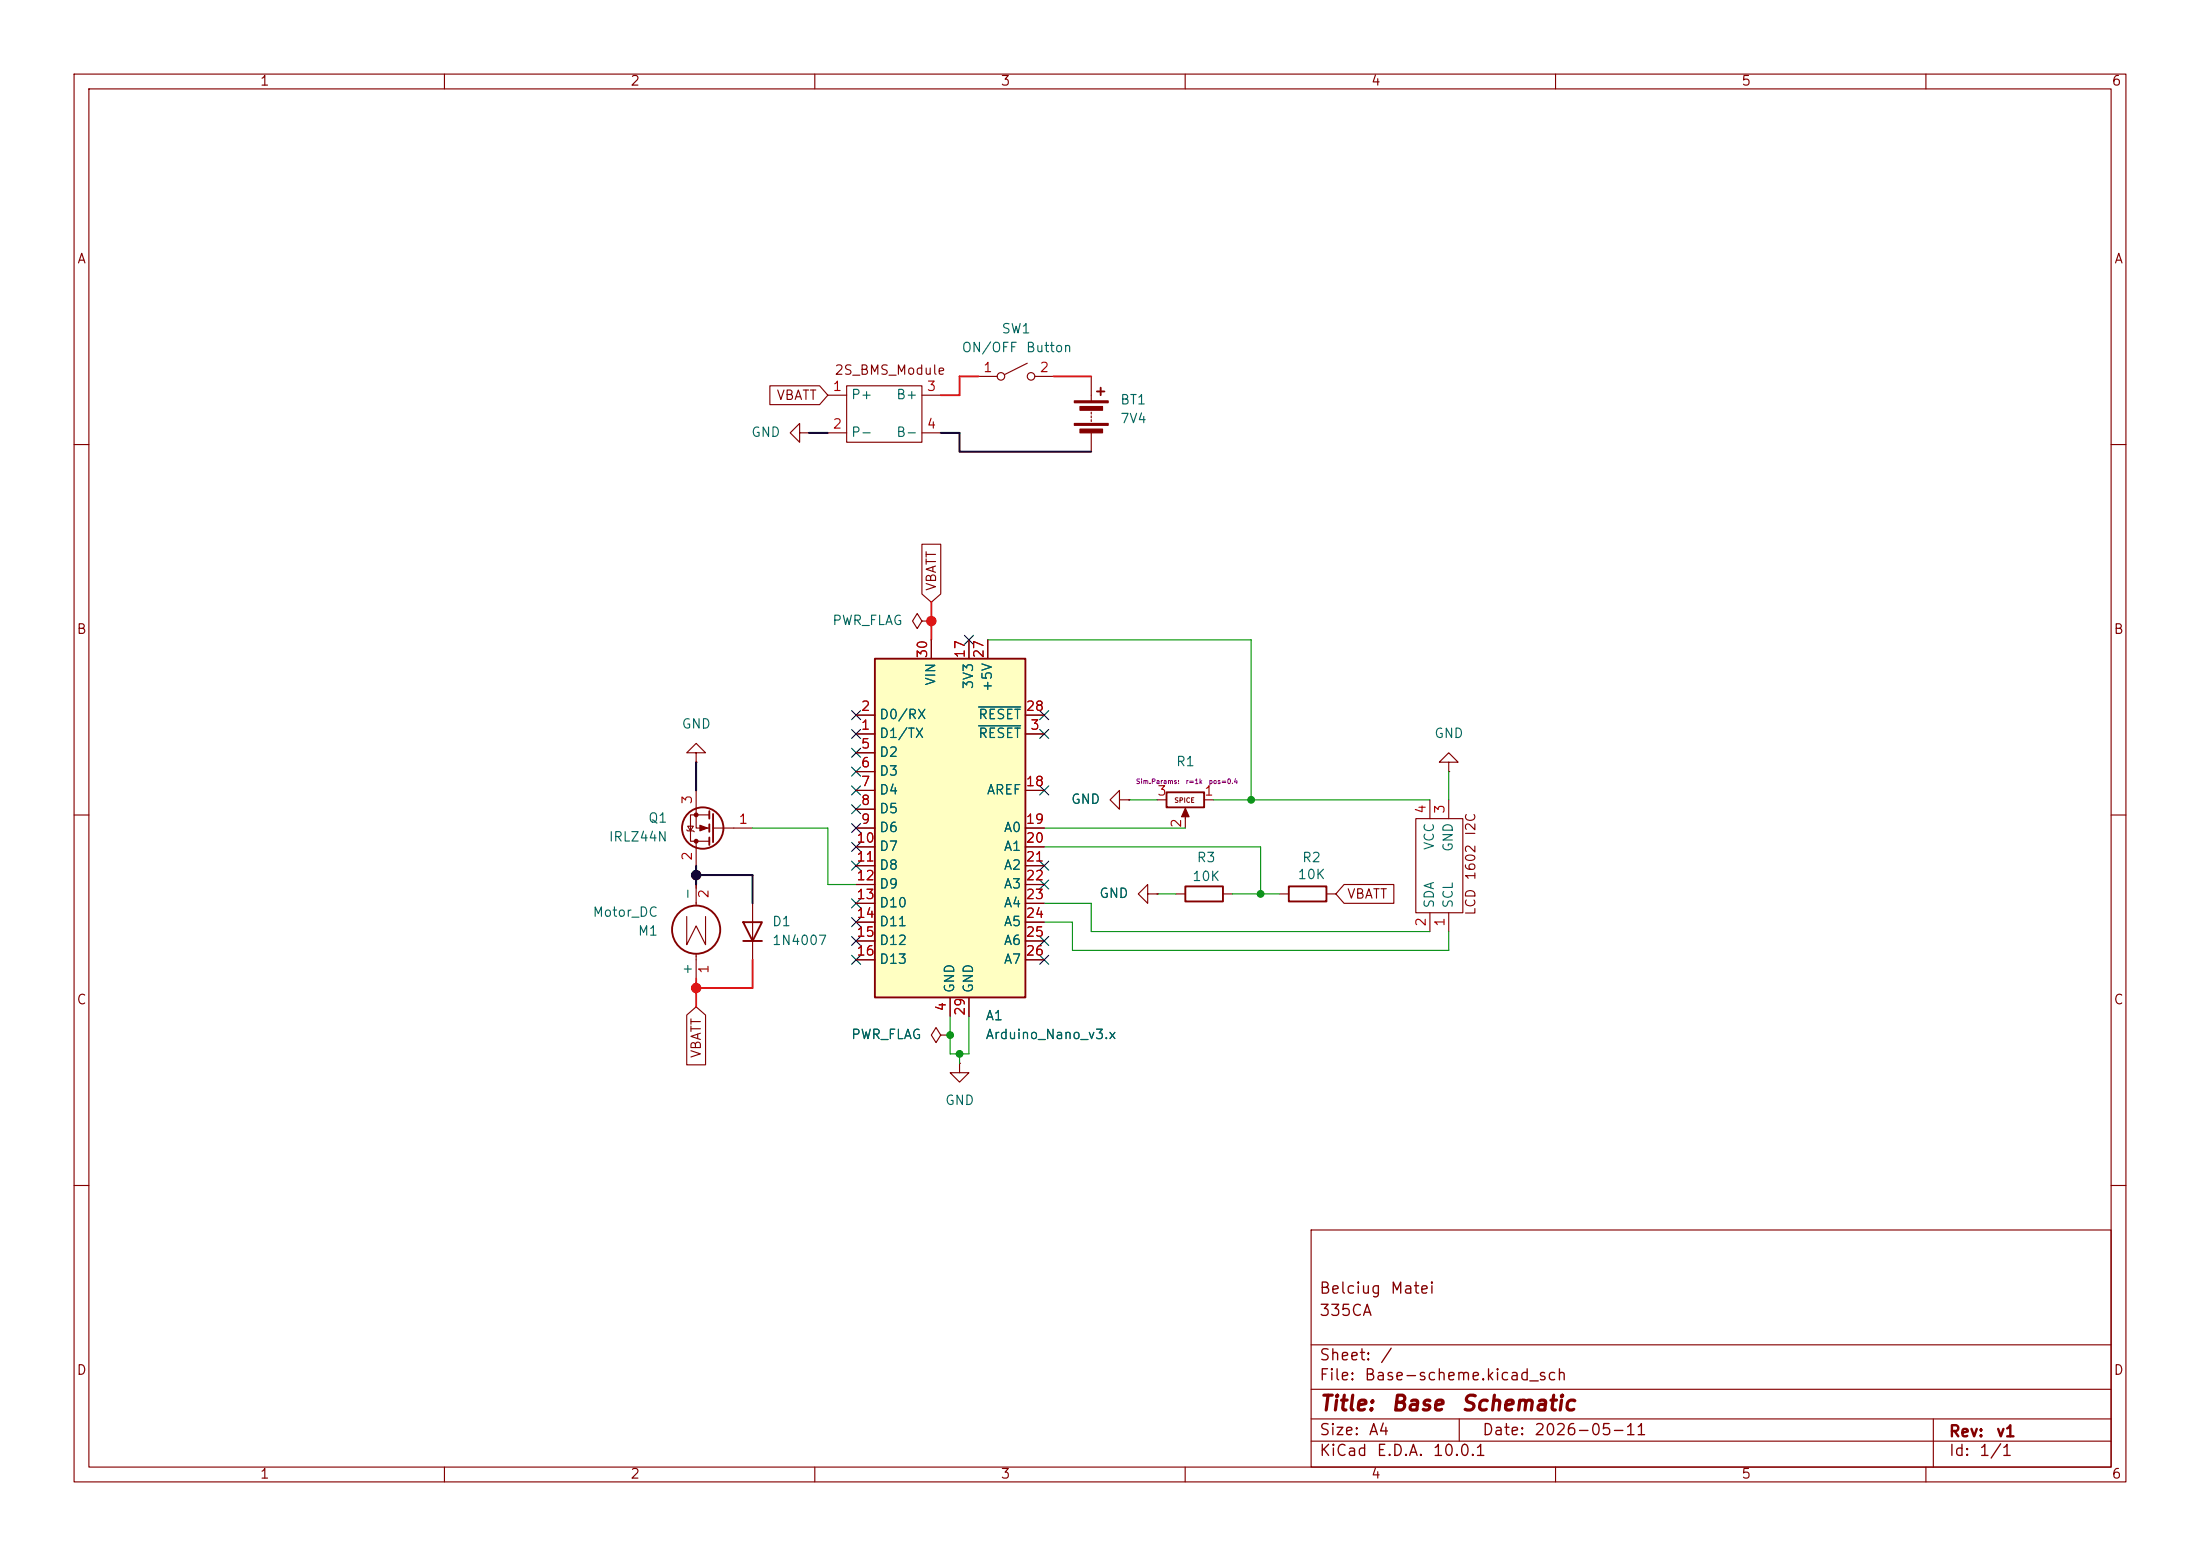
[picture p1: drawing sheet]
<svg xmlns="http://www.w3.org/2000/svg" width="297mm" height="210mm" viewBox="0 0 297 210" stroke-linecap="round" stroke-linejoin="round" font-family="sans-serif">
<g fill="none" stroke="#840000" stroke-width=".15">
<path d="M10 10h277v190h-277zM12 12h273v186h-273zM60 10v2M110 10v2M160 10v2M210 10v2M260 10v2M10 60h2M285 60h2M10 110h2M156.2 108h1.3M160 109.5v2.3"/>
<path d="M162.6 108h1.2M285 110h2M10 160h2M177 166h108v32h-108zM285 160h2M60 198v2M110 198v2M160 198v2M177 194.5h108M177 191.5h108M177 187.5h108M177 181.5h108"/>
<path d="M197 191.5v3M210 198v2M260 198v2M261 191.5v6.5"/>
</g>
<path d="M157.5 106.9h5.1v2.1h-5.1z" fill="none" stroke="#840000" stroke-width=".25"/>
<path d="M160 109.1l.5 1.1h-1z" fill="#840000" stroke="#840000" stroke-width=".15"/>
<path d="M118.1 88.9h20.3v45.7h-20.3z" fill="#ffffc2"/>
<g fill="none" stroke="#840000" stroke-width=".25">
<path d="M148.1 52.8h1M148.6 52.3v1M118.1 88.9h20.3v45.7h-20.3zM95.8 109.5v1M95.8 111.3v1M95.8 113v1M96.3 109.9v3.8M160 119.6h5.1v2.1h-5.1zM174 119.6h5.1v2.1h-5.1zM100.3 124.5h2.6l-1.3 2.5zM100.3 127h2.6"/>
<circle cx="94.9" cy="111.8" r="2.79"/>
<circle cx="94" cy="125.5" r="3.3"/>
</g>
<g fill="none" stroke="#840000" stroke-width=".15">
<path d="M103.9 52.1h6.7l1.2 1.2-1.2 1.3h-6.7zM107.9 58.4v-1.2l-1.2 1.2 1.2 1.3v-1.3h1.3M109.2 58.4h.1M111.8 53.3h2.5M111.8 58.4h2.5M114.3 52.1h10.2v7.6h-10.2zM124.5 53.3h2.5M124.5 58.4h2.5M132.1 50.8h2.5M138.7 49l-3.1 1.5M139.7 50.8h2.5M147.3 50.8v3.3"/>
<path d="M147.3 55.6v.3M147.3 56.1v.3M147.3 56.6v.3M147.3 58.4v2.6M124.5 73.5h2.5v6.7l-1.3 1.1-1.2-1.1zM115.6 99.1h2.5M115.6 96.5h2.5M124.5 83.8l-.7-1-.6 1 .6 1 .7-1h1.2M125.7 83.8h.1M125.7 86.4v2.5M130.8 86.4v2.5M133.3 86.4v2.5"/>
<path d="M138.4 99.1h2.6M138.4 96.5h2.6M92.7 112l.1 .1h.8l.1 .2M92.8 111.5h.8l-.4 .6zM94 106.7v5.1h1.8M94 101.6h1.2l-1.2-1.3-1.3 1.3h1.3v1.3M94 102.9h.1M94 113.5v3.3M94 119.4v2.8M95.8 110h-2.6v3.5h2.6M96.3 111.8h5.3M115.6 101.6h2.5"/>
<path d="M115.6 104.1h2.5M115.6 106.7h2.5M115.6 109.2h2.5M115.6 111.8h2.5M115.6 114.3h2.5M115.6 116.8h2.5M115.6 119.4h2.5M138.4 106.7h2.6M138.4 111.8h2.6M138.4 114.3h2.6M138.4 116.8h2.6M138.4 119.4h2.6"/>
<path d="M151.1 108v-1.3l-1.2 1.3 1.2 1.2v-1.2h1.3M152.4 108h.1M181.5 119.4h6.7v2.5h-6.7l-1.2-1.2zM191.1 110.5h6.4v12.7h-6.4zM193 108v2.5M195.6 102.9h1.2l-1.2-1.3-1.3 1.3h1.3v1.2M195.6 104.1h.1M195.6 108v2.5M92.7 137l1.3-1.1 1.3 1.1v6.7h-2.6zM92.7 123.7v3.8l1.3-2.5 1.2 2.5v-3.8M94 128.7v3.4M101.6 121.9v7.6"/>
<path d="M115.6 121.9h2.5M115.6 124.5h2.5M115.6 127h2.5M115.6 129.5h2.5M127 139.7l-.6-1-.7 1 .7 1 .6-1h1.3M128.3 139.7h.1M128.3 134.6v2.6M130.8 134.6v2.6M138.4 121.9h2.6M138.4 124.5h2.6M138.4 127h2.6M138.4 129.5h2.6"/>
<path d="M154.9 120.7v-1.3l-1.2 1.3 1.2 1.2v-1.2h1.3M156.2 120.7h.1M158.7 120.7h1.3M165.1 120.7h1.3M172.7 120.7h1.3M179.1 120.7h1.2M193 123.2v2.5M195.6 123.2v2.5M129.5 143.5v1.3h1.3l-1.3 1.3-1.2-1.3h1.2M129.5 143.5h.1"/>
<circle cx="135.1" cy="50.8" r=".51"/>
<circle cx="139.2" cy="50.8" r=".51"/>
</g>
<path d="M132.1 98h5.7M132.1 95.4h5.7" fill="none" stroke="#006464" stroke-width=".15"/>
<g fill="#840000" stroke="#840000" stroke-width=".15">
<path d="M94.5 111.4l1 .4-1 .3z"/>
<path d="M145 54.1h4.6v.3h-4.6z"/>
<path d="M145 57.2h4.6v.2h-4.6z"/>
<path d="M145.8 54.9h3v.5h-3z"/>
<path d="M145.8 57.9h3v.5h-3z"/>
<circle cx="94" cy="113.5" r=".25"/>
<circle cx="94" cy="110" r=".25"/>
</g>
<g fill="none" stroke="#009600" stroke-width=".15">
<path d="M133.3 86.4h35.6v21.6M101.6 111.8h10.2v7.6h3.8M141 111.8h19M141 114.3h29.2v6.4M152.4 108h3.8M163.8 108h29.2M195.6 104.1v3.9M128.3 137.2v5h2.5v-5M141 124.5h3.8v3.8h50.8v-2.6M141 121.9h6.3v3.8h45.7M156.2 120.7h2.5M166.4 120.7h6.3"/>
<path d="M129.5 142.2v1.3"/>
</g>
<path d="M132.1 50.8h-2.6v2.5h-2.5M142.2 50.8h5.1M125.7 81.3v5.1M94 132.1v3.8M101.6 129.5v3.9h-7.6" fill="none" stroke="#ff1211" stroke-width=".25"/>
<path d="M109.2 58.4h2.6M127 58.4h2.5v2.6h17.8M94 102.9v3.8M94 116.8v2.6M94 118.1h7.6v3.8" fill="none" stroke="#000" stroke-width=".25"/>
<g fill="none" stroke="#000084" stroke-width=".15">
<path d="M115 95.9l1.2 1.2M115 98.5l1.2 1.2M116.2 95.9l-1.2 1.2M116.2 98.5l-1.2 1.2M130.2 85.8l1.2 1.2M131.4 85.8l-1.2 1.2M140.4 95.9l1.2 1.2M140.4 98.5l1.2 1.2M141.6 95.9l-1.2 1.2M141.6 98.5l-1.2 1.2M115 101l1.2 1.2M115 103.5l1.2 1.2"/>
<path d="M115 106.1l1.2 1.2M115 108.6l1.2 1.2M115 113.7l1.2 1.2M115 116.2l1.2 1.2M115 111.2l1.2 1.2M116.2 101l-1.2 1.2M116.2 103.5l-1.2 1.2M116.2 106.1l-1.2 1.2M116.2 108.6l-1.2 1.2M116.2 113.7l-1.2 1.2M116.2 116.2l-1.2 1.2M116.2 111.2l-1.2 1.2"/>
<path d="M140.4 118.8l1.2 1.2M140.4 116.2l1.2 1.2M140.4 106.1l1.2 1.2M141.6 118.8l-1.2 1.2M141.6 116.2l-1.2 1.2M141.6 106.1l-1.2 1.2M115 128.9l1.2 1.2M115 126.4l1.2 1.2M115 121.3l1.2 1.2M115 123.9l1.2 1.2M116.2 128.9l-1.2 1.2M116.2 121.3l-1.2 1.2"/>
<path d="M116.2 126.4l-1.2 1.2M116.2 123.9l-1.2 1.2M140.4 126.4l1.2 1.2M140.4 128.9l1.2 1.2M141.6 126.4l-1.2 1.2M141.6 128.9l-1.2 1.2"/>
</g>
<g fill="#009600" stroke="#009600" stroke-width=".14">
<circle cx="168.9" cy="108" r=".46"/>
<circle cx="170.2" cy="120.7" r=".46"/>
<circle cx="128.3" cy="139.7" r=".46"/>
<circle cx="129.5" cy="142.2" r=".46"/>
</g>
<g fill="#ff1211" stroke="#ff1211" stroke-width=".14">
<circle cx="94" cy="133.3" r=".63"/>
<circle cx="125.7" cy="83.8" r=".63"/>
</g>
<circle cx="94" cy="118.1" r=".63" fill="#000" stroke="#000" stroke-width=".14"/>
<g font-size="2" fill="#840000">
<text x="178" y="190.9">Title:</text>
<text x="187.7" y="190.9">Base</text>
<text x="197.1" y="190.9">Schematic</text>
</g>
<g font-size="1.5" fill="#840000">
<text x="178" y="178">335CA</text>
<text x="178" y="175">Belciug</text>
<text x="187.6" y="175">Matei</text>
<text x="178" y="184">Sheet:</text>
<text x="186.2" y="184">/</text>
<text x="178" y="186.7">File:</text>
<text x="184.1" y="186.7">Base-scheme.kicad_sch</text>
<text x="178" y="196.9">KiCad</text>
<text x="178" y="194.1">Size:</text>
<text x="184.7" y="194.1">A4</text>
<text x="185.7" y="196.9">E.D.A.</text>
<text x="193.3" y="196.9">10.0.1</text>
<text x="200" y="194.1">Date:</text>
<text x="207" y="194.1">2026-05-11</text>
<text x="263" y="194.3">Rev:</text>
<text x="263" y="196.9">Id:</text>
<text x="267.1" y="196.9">1/1</text>
<text x="269.4" y="194.3">v1</text>
</g>
<g font-size="1.3" fill="#840000">
<text x="35" y="11.9">1</text>
<text x="85" y="11.9">2</text>
<text x="135" y="11.9">3</text>
<text x="185" y="11.9">4</text>
<text x="235" y="11.9">5</text>
<text x="285" y="11.9">6</text>
<text x="10.3" y="35.9">A</text>
<text x="285.3" y="35.9">A</text>
<text x="112.6" y="50.9">2S_BMS_Module</text>
<text x="104.7" y="54.3">VBATT</text>
<text x="126.7" y="79.9" transform="rotate(-90 126.7 79.9)">VBATT</text>
<text x="10.3" y="85.9">B</text>
<text x="285.3" y="85.9">B</text>
<text x="199.5" y="112.9" transform="rotate(-90 199.5 112.9)">I2C</text>
<text x="199.5" y="118.9" transform="rotate(-90 199.5 118.9)">1602</text>
<text x="181.8" y="121.6">VBATT</text>
<text x="199.5" y="123.7" transform="rotate(-90 199.5 123.7)">LCD</text>
<text x="10.3" y="135.9">C</text>
<text x="285.3" y="135.9">C</text>
<text x="94.9" y="142.9" transform="rotate(-90 94.9 142.9)">VBATT</text>
<text x="10.3" y="185.9">D</text>
<text x="285.3" y="185.9">D</text>
<text x="35" y="199.9">1</text>
<text x="85" y="199.9">2</text>
<text x="135" y="199.9">3</text>
<text x="185" y="199.9">4</text>
<text x="235" y="199.9">5</text>
<text x="285" y="199.9">6</text>
</g>
<g font-size="1.3" fill="#006464">
<text x="129.7" y="47.9">ON/OFF</text>
<text x="135.1" y="45.3">SW1</text>
<text x="138.4" y="47.9">Button</text>
<text x="101.3" y="59.3">GND</text>
<text x="114.8" y="54.2">P+</text>
<text x="114.8" y="59.3">P-</text>
<text x="120.9" y="54.2">B+</text>
<text x="120.9" y="59.3">B-</text>
<text x="151.1" y="54.9">BT1</text>
<text x="151.1" y="57.4">7V4</text>
<text x="112.3" y="84.7">PWR_FLAG</text>
<text x="126.6" y="92.6" transform="rotate(-90 126.6 92.6)">VIN</text>
<text x="131.7" y="93.1" transform="rotate(-90 131.7 93.1)">3V3</text>
<text x="134.2" y="93.5" transform="rotate(-90 134.2 93.5)">+5V</text>
<text x="91.9" y="98.7">GND</text>
<text x="118.6" y="99.9">D1/TX</text>
<text x="118.6" y="97.4">D0/RX</text>
<text x="132" y="99.9">RESET</text>
<text x="132" y="97.4">RESET</text>
<text x="193.5" y="99.9">GND</text>
<text x="118.6" y="102.5">D2</text>
<text x="118.6" y="105">D3</text>
<text x="118.6" y="107.5">D4</text>
<text x="133.1" y="107.5">AREF</text>
<text x="158.7" y="103.7">R1</text>
<text x="82.1" y="113.9">IRLZ44N</text>
<text x="87.4" y="111.4">Q1</text>
<text x="118.6" y="110.1">D5</text>
<text x="118.6" y="112.6">D6</text>
<text x="135.4" y="112.6">A0</text>
<text x="144.5" y="108.8">GND</text>
<text x="118.6" y="115.2">D7</text>
<text x="118.6" y="117.7">D8</text>
<text x="135.4" y="115.2">A1</text>
<text x="135.4" y="117.7">A2</text>
<text x="160.9" y="119.2">10K</text>
<text x="161.5" y="116.7">R3</text>
<text x="175.1" y="119">10K</text>
<text x="175.7" y="116.7">R2</text>
<text x="193.9" y="114.8" transform="rotate(-90 193.9 114.8)">VCC</text>
<text x="196.4" y="115.1" transform="rotate(-90 196.4 115.1)">GND</text>
<text x="79.9" y="124.1">Motor_DC</text>
<text x="93.7" y="121.5" transform="rotate(-90 93.7 121.5)">-</text>
<text x="104.1" y="125.3">D1</text>
<text x="118.6" y="120.2">D9</text>
<text x="118.6" y="122.8">D10</text>
<text x="118.6" y="125.3">D11</text>
<text x="135.4" y="120.2">A3</text>
<text x="135.4" y="122.8">A4</text>
<text x="135.4" y="125.3">A5</text>
<text x="148.3" y="121.5">GND</text>
<text x="193.9" y="122.7" transform="rotate(-90 193.9 122.7)">SDA</text>
<text x="196.4" y="122.7" transform="rotate(-90 196.4 122.7)">SCL</text>
<text x="86" y="126.6">M1</text>
<text x="93.7" y="131.7" transform="rotate(-90 93.7 131.7)">+</text>
<text x="104.1" y="127.9">1N4007</text>
<text x="118.6" y="127.9">D12</text>
<text x="118.6" y="130.4">D13</text>
<text x="135.4" y="127.9">A6</text>
<text x="135.4" y="130.4">A7</text>
<text x="129.1" y="134.1" transform="rotate(-90 129.1 134.1)">GND</text>
<text x="131.7" y="134.1" transform="rotate(-90 131.7 134.1)">GND</text>
<text x="114.8" y="140.6">PWR_FLAG</text>
<text x="133" y="138">A1</text>
<text x="133" y="140.6">Arduino_Nano_v3.x</text>
<text x="127.5" y="149.5">GND</text>
</g>
<g font-size="1.3" fill="#a90000">
<text x="112.3" y="53.1">1</text>
<text x="125" y="53.1">3</text>
<text x="132.6" y="50.5">1</text>
<text x="140.3" y="50.5">2</text>
<text x="112.3" y="58.2">2</text>
<text x="125" y="58.2">4</text>
<text x="125.5" y="88.9" transform="rotate(-90 125.5 88.9)">30</text>
<text x="130.6" y="88.9" transform="rotate(-90 130.6 88.9)">17</text>
<text x="133.1" y="88.9" transform="rotate(-90 133.1 88.9)">27</text>
<text x="116.1" y="98.8">1</text>
<text x="116.1" y="96.3">2</text>
<text x="116.1" y="101.3">5</text>
<text x="138.4" y="96.3">28</text>
<text x="139" y="98.8">3</text>
<text x="116.1" y="103.9">6</text>
<text x="116.1" y="106.4">7</text>
<text x="138.4" y="106.4">18</text>
<text x="156.1" y="107.7">3</text>
<text x="162.5" y="107.7">1</text>
<text x="93.7" y="108.7" transform="rotate(-90 93.7 108.7)">3</text>
<text x="99.6" y="111.5">1</text>
<text x="116.1" y="109">8</text>
<text x="116.1" y="111.5">9</text>
<text x="138.4" y="111.5">19</text>
<text x="159.8" y="111.8" transform="rotate(-90 159.8 111.8)">2</text>
<text x="192.8" y="109.9" transform="rotate(-90 192.8 109.9)">4</text>
<text x="195.3" y="109.9" transform="rotate(-90 195.3 109.9)">3</text>
<text x="93.7" y="116.3" transform="rotate(-90 93.7 116.3)">2</text>
<text x="115.5" y="114">10</text>
<text x="115.5" y="116.6">11</text>
<text x="115.5" y="119.1">12</text>
<text x="138.4" y="114">20</text>
<text x="138.4" y="116.6">21</text>
<text x="138.4" y="119.1">22</text>
<text x="96" y="121.4" transform="rotate(-90 96 121.4)">2</text>
<text x="115.5" y="121.7">13</text>
<text x="115.5" y="124.2">14</text>
<text x="138.4" y="121.7">23</text>
<text x="138.4" y="124.2">24</text>
<text x="192.8" y="125.2" transform="rotate(-90 192.8 125.2)">2</text>
<text x="195.3" y="125.2" transform="rotate(-90 195.3 125.2)">1</text>
<text x="96" y="131.5" transform="rotate(-90 96 131.5)">1</text>
<text x="115.5" y="126.7">15</text>
<text x="115.5" y="129.3">16</text>
<text x="138.4" y="126.7">25</text>
<text x="138.4" y="129.3">26</text>
<text x="128" y="136.6" transform="rotate(-90 128 136.6)">4</text>
<text x="130.6" y="137.2" transform="rotate(-90 130.6 137.2)">29</text>
</g>
<g font-size=".6" fill="#840084">
<text x="153.3" y="106">Sim.Params:</text>
<text x="160" y="106">r=1k</text>
<text x="163.1" y="106">pos=0.4</text>
</g>
<text font-size=".6" fill="#840000" x="158.5" y="108.5">SPICE</text>
</svg>
